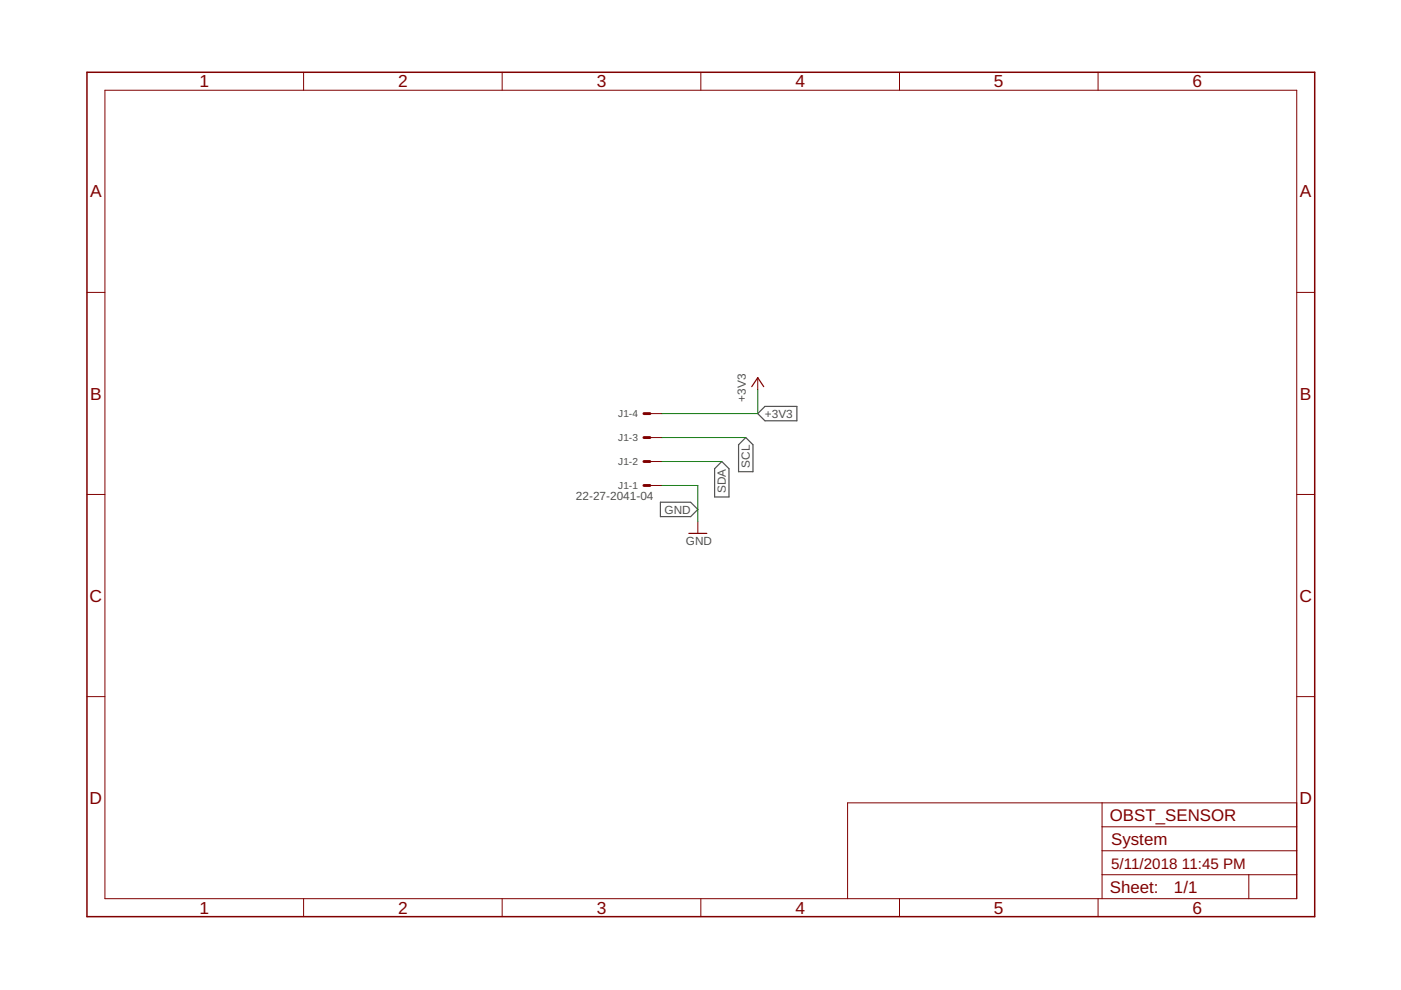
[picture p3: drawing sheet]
<svg xmlns="http://www.w3.org/2000/svg" width="297mm" height="210mm" viewBox="0 0 297 210" stroke-linecap="round" stroke-linejoin="round" font-family="sans-serif">
<path d="M151.5 99.4l1.5-1.5 1.6 1.5v6h-3.1zM158.1 92.8l1.5 1.5v5.7h-3v-5.7zM160.7 87.7l1.5-1.5h6.8v3h-6.8zM140 106.5h6.4l1.6 1.5-1.6 1.5h-6.4z" fill="none" stroke="#505050" stroke-width=".25"/>
<path d="M159.4 82l1.3-1.9 1.2 1.9M146 113.1h3.9" fill="none" stroke="#800000" stroke-width=".25"/>
<g fill="none" stroke="#800000" stroke-width=".21">
<path d="M22.2 19.1h252.7v171.4h-252.7zM64.4 15.3v3.8M106.5 15.3v3.8M148.6 15.3v3.8M190.7 15.3v3.8M232.8 15.3v3.8M18.4 62h3.8M274.9 62h3.8M137.8 97.9h2.5M137.8 92.8h2.5M137.8 87.7h2.5M160.7 80.1v2.5"/>
<path d="M18.4 104.8h3.8M137.8 102.9h2.5M148 110.6v2.5M274.9 104.8h3.8M18.4 147.7h3.8M274.9 147.7h3.8M233.7 170.2v20.3M233.7 175.3h41.2M274.9 170.2h-95.2v20.3M64.4 190.5v3.9M106.5 190.5v3.9M148.6 190.5v3.9"/>
<path d="M190.7 190.5v3.9M232.8 190.5v3.9M233.7 185.5h41.2M233.7 180.4h41.2M264.8 185.5v5"/>
</g>
<path d="M136.5 97.9h1.3M136.5 92.8h1.3M136.5 87.7h1.3M136.5 102.9h1.3" fill="none" stroke="#800000" stroke-width=".61"/>
<path d="M18.4 15.3h260.3v179.1h-260.3z" fill="none" stroke="#800000" stroke-width=".32"/>
<path d="M140.3 92.8h17.8M140.3 97.9h12.7M160.7 82.6v5.1h-20.4M140.3 102.9h7.7v7.7" fill="none" stroke="#008000" stroke-width=".21"/>
<g font-size="3.7" fill="#800000">
<text x="42.3" y="18.5">1</text>
<text x="84.4" y="18.5">2</text>
<text x="126.5" y="18.5">3</text>
<text x="168.6" y="18.5">4</text>
<text x="210.7" y="18.5">5</text>
<text x="252.9" y="18.5">6</text>
<text x="19.1" y="41.9">A</text>
<text x="275.6" y="41.9">A</text>
<text x="19.1" y="84.7">B</text>
<text x="275.6" y="84.7">B</text>
<text x="19" y="127.6">C</text>
<text x="275.5" y="127.6">C</text>
<text x="19" y="170.4">D</text>
<text x="275.5" y="170.4">D</text>
<text x="42.3" y="193.7">1</text>
<text x="84.4" y="193.7">2</text>
<text x="126.5" y="193.7">3</text>
<text x="168.6" y="193.7">4</text>
<text x="210.7" y="193.7">5</text>
<text x="252.9" y="193.7">6</text>
</g>
<g font-size="3.6" fill="#800000">
<text x="235.3" y="174">OBST_SENSOR</text>
<text x="235.6" y="179.1">System</text>
<text x="235.3" y="189.4">Sheet:</text>
<text x="248.9" y="189.3">1/1</text>
</g>
<g font-size="3.2" fill="#800000">
<text x="235.6" y="184.2">5/11/2018</text>
<text x="250.6" y="184.2">11:45 PM</text>
</g>
<g font-size="2.5" fill="#505050">
<text x="158.1" y="85.2" transform="rotate(-90 158.1 85.2)">+3V3</text>
<text x="162.2" y="88.6">+3V3</text>
<text x="159" y="99.2" transform="rotate(-90 159 99.2)">SCL</text>
<text x="122.1" y="106.1">22-27-2041-04</text>
<text x="153.9" y="104.5" transform="rotate(-90 153.9 104.5)">SDA</text>
<text x="140.9" y="108.9">GND</text>
<text x="145.4" y="115.6">GND</text>
</g>
<g font-size="2.1" fill="#505050">
<text x="131.1" y="88.5">J1-4</text>
<text x="131.1" y="93.5">J1-3</text>
<text x="131.1" y="98.6">J1-2</text>
<text x="131.1" y="103.7">J1-1</text>
</g>
</svg>
